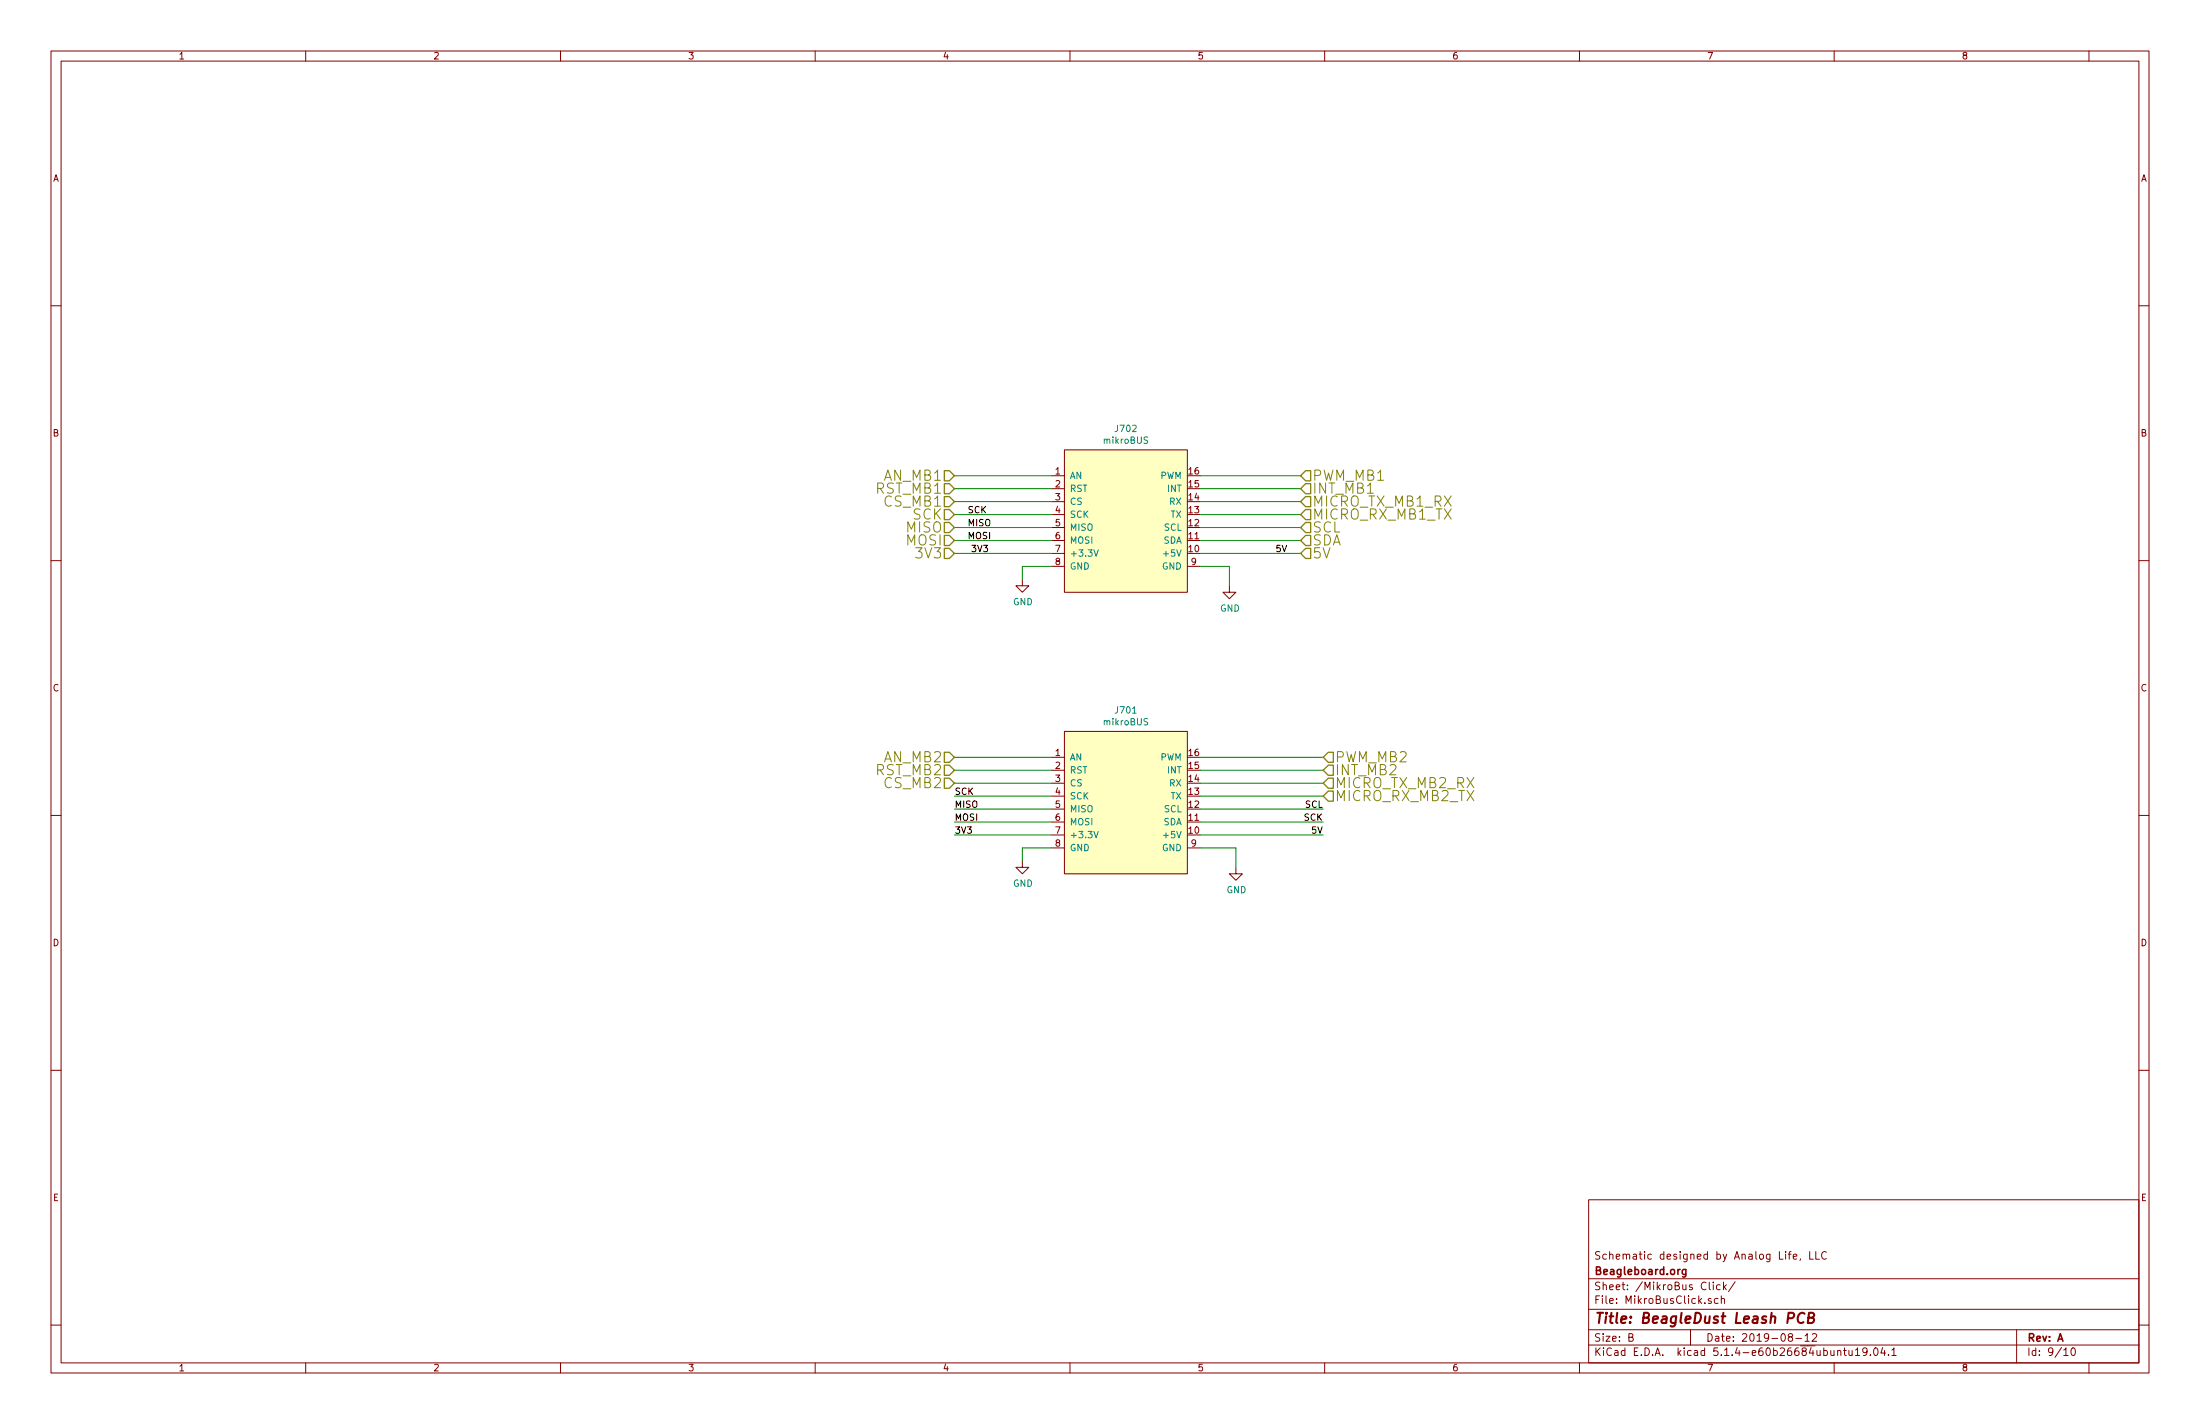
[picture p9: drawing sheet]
EESchema Schematic File Version 4
LIBS:LeashPCB-cache
EELAYER 30 0
EELAYER END
$Descr B 17000 11000
encoding utf-8
Sheet 9 10
Title "BeagleDust Leash PCB"
Date "2019-08-12"
Rev "A"
Comp "Beagleboard.org"
Comment1 "Schematic designed by Analog Life, LLC"
Comment2 ""
Comment3 ""
Comment4 ""
$EndDescr
$Comp
L LeashPCB:mikroBUS J?
U 1 1
P 8675 4025
AR Path="/5D092D9C" Ref="J?"  Part="1" 
AR Path="/5D066680/5D092D9C" Ref="J702"  Part="1" 
F 0 "J702" H 8700 4740 50  0000 C CNN
F 1 "mikroBUS" H 8700 4649 50  0000 C CNN
F 2 "leash:MikroBus-SMD" H 8475 4225 50  0001 C CNN
F 3 "" H 8475 4225 50  0001 C CNN
F 4 "0" H 8675 4025 50  0001 C CNN "Standard Price"
F 5 "N/A" H 8675 4025 50  0001 C CNN "Description"
F 6 "N/A" H 8675 4025 50  0001 C CNN "Link1"
F 7 "N/A" H 8675 4025 50  0001 C CNN "MPN1"
F 8 "DNP" H 8675 4025 50  0001 C CNN "Population"
F 9 "MikroElectronika" H 8675 4025 50  0001 C CNN "Vendor1"
F 10 "N/A" H 8675 4025 50  0001 C CNN "Short Description"
	1    8675 4025
	1    0    0    -1  
$EndComp
$Comp
L LeashPCB:mikroBUS J?
U 1 1
P 8675 6200
AR Path="/5D092DA2" Ref="J?"  Part="1" 
AR Path="/5D066680/5D092DA2" Ref="J701"  Part="1" 
F 0 "J701" H 8700 6915 50  0000 C CNN
F 1 "mikroBUS" H 8700 6824 50  0000 C CNN
F 2 "leash:MikroBus-SMD" H 8475 6400 50  0001 C CNN
F 3 "" H 8475 6400 50  0001 C CNN
F 4 "0" H 8675 6200 50  0001 C CNN "Standard Price"
F 5 "N/A" H 8675 6200 50  0001 C CNN "Description"
F 6 "N/A" H 8675 6200 50  0001 C CNN "Link1"
F 7 "N/A" H 8675 6200 50  0001 C CNN "MPN1"
F 8 "DNP" H 8675 6200 50  0001 C CNN "Population"
F 9 "MikroElectronika" H 8675 6200 50  0001 C CNN "Vendor1"
F 10 "N/A" H 8675 6200 50  0001 C CNN "Short Description"
	1    8675 6200
	1    0    0    -1  
$EndComp
Text HLabel 7375 4275 0    79   Input ~ 0
3V3
Text HLabel 10050 4275 2    79   Input ~ 0
5V
Text HLabel 7375 3675 0    79   Input ~ 0
AN_MB1
Text HLabel 7375 3775 0    79   Input ~ 0
RST_MB1
Text HLabel 7375 3875 0    79   Input ~ 0
CS_MB1
Text HLabel 7375 6050 0    79   Input ~ 0
CS_MB2
Text HLabel 7375 3975 0    79   Input ~ 0
SCK
Text HLabel 7375 4075 0    79   Input ~ 0
MISO
Text HLabel 7375 4175 0    79   Input ~ 0
MOSI
Text HLabel 10050 3675 2    79   Input ~ 0
PWM_MB1
Text HLabel 10225 5850 2    79   Input ~ 0
PWM_MB2
Text HLabel 10050 3775 2    79   Input ~ 0
INT_MB1
Text HLabel 10225 5950 2    79   Input ~ 0
INT_MB2
Text HLabel 10050 3875 2    79   Input ~ 0
MICRO_TX_MB1_RX
Text HLabel 10225 6050 2    79   Input ~ 0
MICRO_TX_MB2_RX
Text HLabel 10050 3975 2    79   Input ~ 0
MICRO_RX_MB1_TX
Text HLabel 10225 6150 2    79   Input ~ 0
MICRO_RX_MB2_TX
Text HLabel 10050 4175 2    79   Input ~ 0
SDA
Wire Wire Line
	8125 4275 7375 4275
Wire Wire Line
	8125 4375 7900 4375
Wire Wire Line
	7900 4375 7900 4475
$Comp
L power:GND #PWR0104
U 1 1
P 7900 4475
F 0 "#PWR0104" H 7900 4225 50  0001 C CNN
F 1 "GND" H 7905 4302 50  0000 C CNN
F 2 "" H 7900 4475 50  0001 C CNN
F 3 "" H 7900 4475 50  0001 C CNN
	1    7900 4475
	1    0    0    -1  
$EndComp
Wire Wire Line
	7375 4175 8125 4175
Wire Wire Line
	7375 4075 8125 4075
Wire Wire Line
	7375 3975 8125 3975
Wire Wire Line
	7375 3675 8125 3675
Wire Wire Line
	8125 3775 7375 3775
Wire Wire Line
	8125 3875 7375 3875
Wire Wire Line
	9275 4275 10050 4275
$Comp
L power:GND #PWR0105
U 1 1
P 9500 4525
F 0 "#PWR0105" H 9500 4275 50  0001 C CNN
F 1 "GND" H 9505 4352 50  0000 C CNN
F 2 "" H 9500 4525 50  0001 C CNN
F 3 "" H 9500 4525 50  0001 C CNN
	1    9500 4525
	1    0    0    -1  
$EndComp
Wire Wire Line
	9500 4375 9275 4375
Wire Wire Line
	9500 4375 9500 4525
Text HLabel 10050 4075 2    79   Input ~ 0
SCL
Wire Wire Line
	10050 3675 9275 3675
Wire Wire Line
	10050 3775 9275 3775
Wire Wire Line
	9275 3875 10050 3875
Wire Wire Line
	10050 3975 9275 3975
Wire Wire Line
	9275 4075 10050 4075
Wire Wire Line
	10050 4175 9275 4175
Wire Wire Line
	8125 6050 7375 6050
Wire Wire Line
	7375 5850 8125 5850
Text HLabel 7375 5850 0    79   Input ~ 0
AN_MB2
Wire Wire Line
	7375 5950 8125 5950
Text Label 7475 3975 0    50   ~ 0
SCK
Text Label 7475 4075 0    50   ~ 0
MISO
Text Label 7475 4175 0    50   ~ 0
MOSI
Text Label 7500 4275 0    50   ~ 0
3V3
Wire Wire Line
	8125 6450 7375 6450
Wire Wire Line
	7375 6350 8125 6350
Wire Wire Line
	7375 6250 8125 6250
Wire Wire Line
	7375 6150 8125 6150
Text Label 7375 6150 0    50   ~ 0
SCK
Text Label 7375 6250 0    50   ~ 0
MISO
Text Label 7375 6350 0    50   ~ 0
MOSI
Text Label 7375 6450 0    50   ~ 0
3V3
Wire Wire Line
	8125 6550 7900 6550
Wire Wire Line
	7900 6550 7900 6650
$Comp
L power:GND #PWR0106
U 1 1
P 7900 6650
F 0 "#PWR0106" H 7900 6400 50  0001 C CNN
F 1 "GND" H 7905 6477 50  0000 C CNN
F 2 "" H 7900 6650 50  0001 C CNN
F 3 "" H 7900 6650 50  0001 C CNN
	1    7900 6650
	1    0    0    -1  
$EndComp
Wire Wire Line
	9275 5850 10225 5850
Wire Wire Line
	10225 5950 9275 5950
Wire Wire Line
	9275 6050 10225 6050
Wire Wire Line
	10225 6150 9275 6150
Wire Wire Line
	9275 6250 10225 6250
Wire Wire Line
	9275 6350 10225 6350
Wire Wire Line
	9275 6450 10225 6450
$Comp
L power:GND #PWR0107
U 1 1
P 9550 6700
F 0 "#PWR0107" H 9550 6450 50  0001 C CNN
F 1 "GND" H 9555 6527 50  0000 C CNN
F 2 "" H 9550 6700 50  0001 C CNN
F 3 "" H 9550 6700 50  0001 C CNN
	1    9550 6700
	1    0    0    -1  
$EndComp
Wire Wire Line
	9550 6550 9550 6700
Wire Wire Line
	9275 6550 9550 6550
Text Label 10225 6250 2    50   ~ 0
SCL
Text Label 10225 6350 2    50   ~ 0
SCK
Text Label 10225 6450 2    50   ~ 0
5V
Text Label 9950 4275 2    50   ~ 0
5V
Text HLabel 7375 5950 0    79   Input ~ 0
RST_MB2
$EndSCHEMATC
